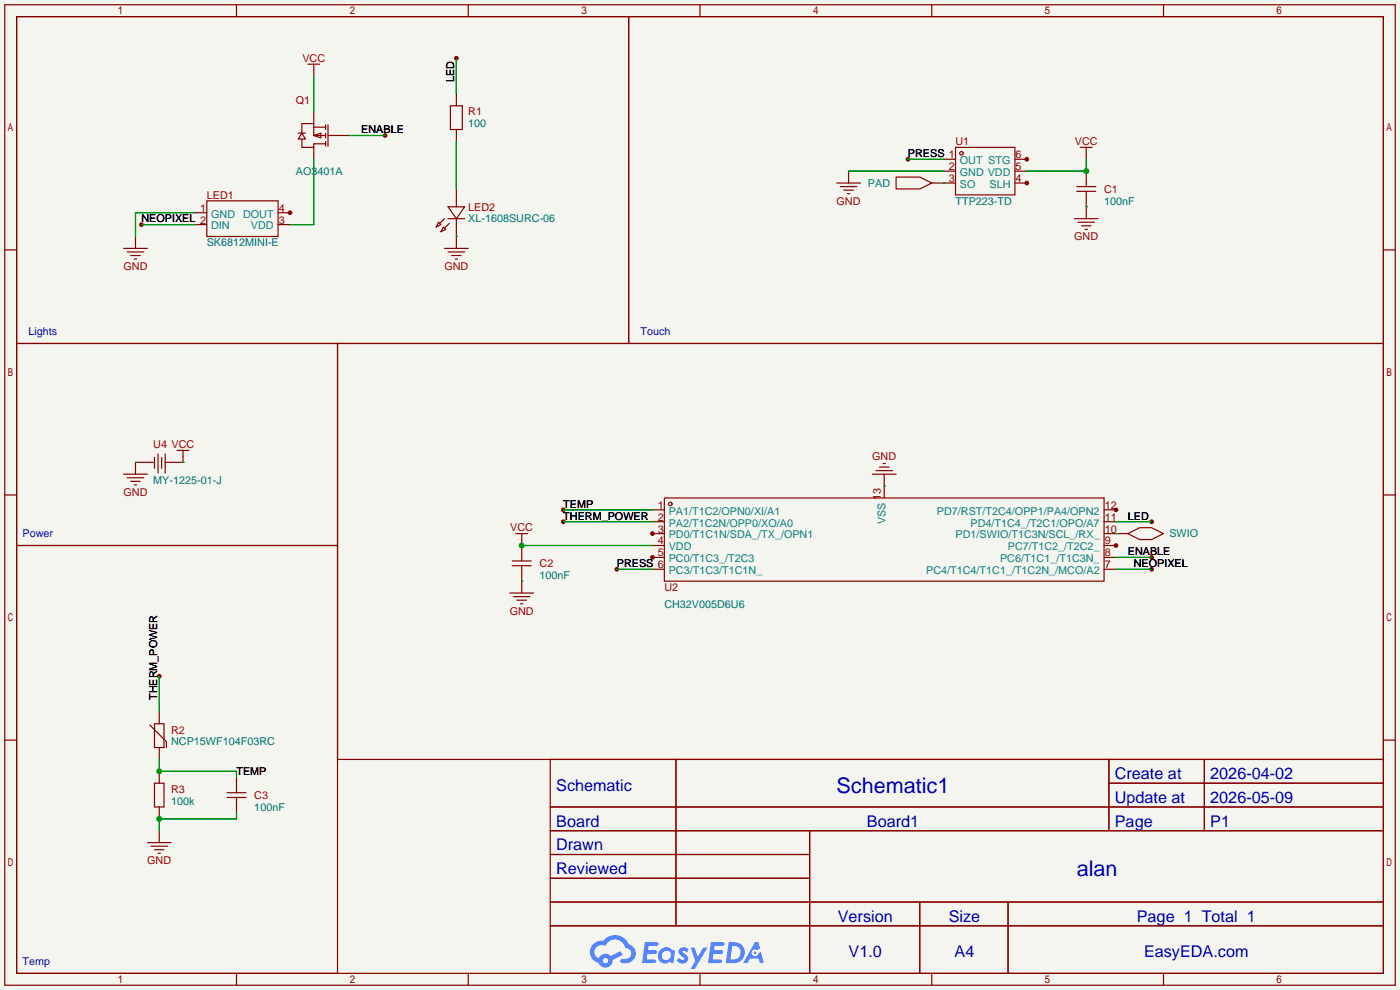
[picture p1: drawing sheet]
<svg xmlns="http://www.w3.org/2000/svg" width="299mm" height="212mm" viewBox="0 0 299 212" stroke-linecap="round" stroke-linejoin="round" font-family="sans-serif">
<path d="M0 0h299.2v211.6h-299.2z" fill="#f5f5f0"/>
<g fill="#850000">
<circle cx="219.5" cy="39.1" r=".51"/>
<circle cx="219.5" cy="34" r=".51"/>
<circle cx="139.4" cy="114" r=".51"/>
<circle cx="139.4" cy="119.1" r=".51"/>
<circle cx="238.5" cy="116.6" r=".51"/>
<circle cx="238.5" cy="109" r=".51"/>
<circle cx="62" cy="45.5" r=".51"/>
<circle cx="194.1" cy="34" r=".51"/>
<circle cx="82.3" cy="29" r=".51"/>
<circle cx="30.2" cy="48" r=".51"/>
<circle cx="131.8" cy="121.7" r=".51"/>
<circle cx="246.1" cy="121.7" r=".51"/>
<circle cx="246.1" cy="119.1" r=".51"/>
<circle cx="97.5" cy="12.4" r=".51"/>
<circle cx="246.1" cy="111.5" r=".51"/>
<circle cx="120.4" cy="109" r=".51"/>
<circle cx="120.4" cy="111.5" r=".51"/>
<circle cx="34" cy="144.5" r=".51"/>
</g>
<g fill="none" stroke="#850000" stroke-width=".25">
<path d="M1 1h297.2v209.6h-297.2zM3.6 3.6h292.1v204.4h-292.1zM50.5 1v2.6M100.1 1v2.6M149.6 1v2.6M199.1 1v2.6M248.7 1v2.6M1 53.4h2.6M295.7 53.4h2.5M1 105.8h2.6M295.7 105.8h2.5M1 158.2h2.6"/>
<path d="M295.7 158.2h2.5M117.6 162.3h178.1v45.7h-178.1zM117.6 172.5h178.1M117.6 177.5h178.1M144.5 162.3v35.6M173 177.5v30.5M237 162.3v15.2M237 167.4h58.7M257.4 162.3v15.2M117.6 182.6h55.4M117.6 192.8h178.1M117.6 187.7h55.4"/>
<path d="M117.6 197.9h178.1M196.6 192.8v15.2M215.4 192.8v15.2M50.5 208v2.6M100.1 208v2.6M149.6 208v2.6M199.1 208v2.6M248.7 208v2.6"/>
</g>
<g fill="#5487ff">
<path d="M145.3 202.7a1.3 1.3 0 0 1 1.9 .3l-.4 .6a.54 .54 0 0 0-.9-.2l.1 .2a1.34 1.34 0 0 1 .9 1.8 1.47 1.47 0 0 1-2.3-.1l.5-.6 .8 .5a.31 .31 0 0 0 .4-.3 .31 .31 0 0 0-.3-.4 1.12 1.12 0 0 1-.7-1.8z"/>
<path d="M147.6 202.5h.9l.6 2 1.2-2h.9l-2.7 4.6h-.9l1-1.7z"/>
<path d="M137.8 201.4h1.7a1.31 1.31 0 0 1 1.2 .2 .4 .4 0 0 1-.3 .5l-1.8 .1-.1 .9h1.6a.4 .4 0 0 1 .4 .4 .4 .4 0 0 1-.5 .4h-1.6l-.2 1.2h1.4a.46 .46 0 0 1 .5 0 .46 .46 0 0 1 .1 .5l-.4 .2h-2.6z"/>
<path d="M151.9 201.4h1.7a1.32 1.32 0 0 1 1.2 .2 .39 .39 0 0 1-.3 .5l-1.8 .1-.1 .9h1.6a.4 .4 0 0 1 .4 .4 .4 .4 0 0 1-.4 .4h-1.7l-.2 1.2h1.4a.46 .46 0 0 1 .5 0 .46 .46 0 0 1 .1 .5l-.4 .2h-2.6z"/>
<path d="M161.3 201.4h.8l.3 1.3-.6 .4a.75 .75 0 0 0-1.1 .3 .75 .75 0 0 0 .5 1 .75 .75 0 0 0 .9-.7l.5-.2 .6 2.3h-.8l-.3-.9h-1.8l-.5 .9h-1z"/>
<path d="M155.7 201.4l-.6 4.4h1.5a2.27 2.27 0 0 0 2.6-2.2 2.27 2.27 0 0 0-2.7-2.2zM156.5 202.1a1.5 1.5 0 0 1 1.8 1.6 1.5 1.5 0 0 1-1.9 1.4h-.3z"/>
<path d="M141.2 203a1.6 1.6 0 0 0-.3 2.3 1.6 1.6 0 0 0 2.3 .2l.7 .3 .3-2.4-.1-.3-.5-.1a1.58 1.58 0 0 0-2.4 0zM141.8 203.5a.98 .98 0 0 1 1.6 .4 .98 .98 0 0 1-1.1 1.3 .94 .94 0 0 1-.9-.7 .94 .94 0 0 1 .4-1z"/>
<path d="M126.8 201.8a2.37 2.37 0 0 0 1.1 4 1.54 1.54 0 0 0 1.8 1 1.54 1.54 0 0 0 1.2-1.6l2.2-1.1-.5-.8-2 1a1.57 1.57 0 0 0-2.7 .5 1.5 1.5 0 0 1-.7-2.1 1.5 1.5 0 0 1 2.2-.5 2.23 2.23 0 0 1 2.3-1.4 2.23 2.23 0 0 1 2 1.8 1.16 1.16 0 0 1 1.2 1.1 1.16 1.16 0 0 1-1.1 1.2h-.7a.47 .47 0 0 0-.5 .4 .47 .47 0 0 0 .4 .5 2.17 2.17 0 0 0 2.5-.9 2.17 2.17 0 0 0-.3-2.7l-.8-.4a3.2 3.2 0 0 0-5.5-.7l-1.1 .1zM128.8 205.3a.6 .6 0 0 1 1.2 0 .6 .6 0 0 1-1.2 0z"/>
<circle cx="161.4" cy="203.6" r=".28"/>
</g>
<g fill="none" stroke="#850000" stroke-width=".25">
<path d="M3.6 3.6h130.8v69.8h-130.8zM65.8 13.7h2.5M67.1 13.7v2.6M134.4 3.6h161.3v69.8h-161.3zM63.8 28.4h1.5M64.5 28.4l.8 1.3h-1.5zM64.5 29.7v1.8h2.6v-.8h2.5M67.1 29l1.5-.6v1.1zM67.1 26.4h-2.6v2M67.1 26.4v2.6h2.5M67.1 23.9v2.5M67.1 31.5v2.5"/>
<path d="M67.1 27.2h2.5M69.6 26.7v1M69.6 28.4v1.1M69.6 30.2v1M70.1 26.7v4.5M70.1 29h4.6M96.3 22.6h2.5v5.1h-2.5zM97.5 20.1v2.5M97.5 27.7v2.5M178.8 39.1h5.1M179.6 39.9h3.5M181.4 36.6v2.5"/>
<path d="M191.5 37.8h5.1l2.5 1.3-2.5 1.3h-5.1zM199.1 39.1h5.1M201.7 34h2.5M201.7 36.6h2.5M204.2 31.5h12.7v10.2h-12.7zM216.9 34h2.6M216.9 36.6h2.6M216.9 39.1h2.6M230.1 39.9h4.1M230.9 31.5h2.5M232.2 31.5v2.5M232.2 36.6v3.3"/>
<path d="M26.4 53.1h5.1M27.2 53.8h3.5M27.9 54.6h2.1M28.7 55.4h.5M29 50.5v2.6M41.7 48h2.5M41.7 45.5h2.5M44.2 42.9h15.2v7.6h-15.2zM59.4 48h2.6M59.4 45.5h2.6M93.7 47.5l.5 .5-1 .5zM94.7 48.5l.5 .5-1 .5z"/>
<path d="M95 53.1h5.1M95 46.7l-1 1.1M95.8 44.2h3.5l-1.8 2.5zM95.8 46.7h3.5M95.8 53.8h3.5M96 47.8l-1 1M96.5 54.6h2.1M97.3 55.4h.5M97.5 40.4v3.8M97.5 46.7v6.4M180.3 40.6h2.1M181.1 41.4h.5"/>
<path d="M229.6 46.7h5.1M230.1 40.9h4.1M230.4 47.5h3.5M231.1 48.3h2.1M231.9 49h.5M232.2 40.9v5.8M3.6 73.4h68.5v43.2h-68.5zM72.1 73.4h223.6v88.9h-223.6zM32.8 98.8h-3.8v2.5M33 97.8v2.3M33.8 97v4.1M34.5 97.8v2.3"/>
<path d="M35.3 97v4.1M37.8 96.3h2.6M39.1 96.3v2.5h-3.8M188 99.8h2M188.7 99.1h.5M3.6 116.6h68.5v91.4h-68.5zM26.4 101.3h5.1M27.2 102.1h3.5M27.9 102.9h2.1M28.7 103.6h.5M109.5 119.9h4M110.2 114h2.6"/>
<path d="M111.5 114v5.9M139.4 109h2.6M139.4 111.5h2.6M139.4 114h2.6M139.4 116.6h2.6M139.4 119.1h2.6M142 106.4h94v17.8h-94zM186.4 101.3h5.1M187.2 100.6h3.6M189 101.3v5.1M236 109h2.5M236 111.5h2.5"/>
<path d="M236 114h5M236 116.6h2.5M236 119.1h2.5M241 114l2.6-1.2h2.5l2.6 1.2-2.6 1.3h-2.5zM109 126.7h5M109.5 120.9h4M109.7 127.5h3.6M110.5 128.3h2M111.3 129h.5M111.5 120.9v5.8M139.4 121.7h2.6M236 121.7h2.5"/>
<path d="M32 154.9l3.6 3.6v1.3M33 154.7h2.1v5.1h-2.1zM34 152.1v2.6M34 159.8v2.5M33 167.4h2.1v5.1h-2.1zM34 164.8v2.6M34 172.5v2.5M34 177.5v2.6M48.5 170.4h4.1M48.5 169.4h4.1M50.5 166.1v3.3M50.5 170.4v3.3"/>
<path d="M31.5 180.1h5.1M32.3 180.8h3.5M33 181.6h2.1M33.8 182.4h.5"/>
<circle cx="205.5" cy="32.8" r=".38"/>
<circle cx="143.3" cy="107.7" r=".38"/>
</g>
<g fill="none" stroke="#009600" stroke-width=".25">
<path d="M67.1 16.3v7.6M97.5 12.4v7.7M67.1 34v14h-5.1M74.7 29h7.6M97.5 30.2v10.2M181.4 36.6h20.3M194.1 34h7.6M201.7 39.1h.1M232.2 34v2.6h-12.7M30.2 48h11.5M41.7 45.5h-12.7v5M97.5 50.5h.1"/>
<path d="M232.2 44.2h.1M29 98.8h.1M39.1 98.8h.1M111.5 116.6h27.9M120.4 111.5h19M120.4 109h19M189 103.9h.1M238.5 114h.1M238.5 119.1h7.6M238.5 111.5h7.6M111.5 124.2h.1M131.8 121.7h7.6"/>
<path d="M238.5 121.7h7.6M34 144.5v7.6M34 162.3v2.5h16.5v1.3M50.5 173.7v1.3h-16.5v2.5"/>
</g>
<g fill="#009600">
<circle cx="232.2" cy="36.6" r=".63"/>
<circle cx="111.5" cy="116.6" r=".63"/>
<circle cx="34" cy="164.8" r=".63"/>
<circle cx="34" cy="175" r=".63"/>
</g>
<g font-size="4.6" fill="#0000c2">
<text x="178.8" y="169.4">Schematic1</text>
<text x="230.1" y="187.2">alan</text>
</g>
<g font-size="3.5" fill="#0000c2">
<text x="238.3" y="166.5">Create at</text>
<text x="258.7" y="166.5">2026-04-02</text>
<text x="118.9" y="169.1">Schematic</text>
<text x="238.3" y="171.6">Update at</text>
<text x="258.7" y="171.6">2026-05-09</text>
<text x="118.9" y="176.7">Board</text>
<text x="185.3" y="176.7">Board1</text>
<text x="238.3" y="176.7">Page</text>
<text x="258.7" y="176.7">P1</text>
<text x="118.9" y="181.8">Drawn</text>
<text x="118.9" y="186.8">Reviewed</text>
<text x="179.1" y="197">Version</text>
<text x="202.8" y="197">Size</text>
<text x="243" y="197">Page 1 Total 1</text>
<text x="181.4" y="204.6">V1.0</text>
<text x="204" y="204.6">A4</text>
<text x="244.5" y="204.6">EasyEDA.com</text>
</g>
<g font-size="2.3" fill="#a90000">
<text x="64.6" y="13.3">VCC</text>
<text x="63.2" y="22.1">Q1</text>
<text x="100.1" y="24.7">R1</text>
<text x="204.2" y="31">U1</text>
<text x="229.7" y="31">VCC</text>
<text x="236" y="41.2">C1</text>
<text x="44.2" y="42.5">LED1</text>
<text x="100.1" y="45">LED2</text>
<text x="178.8" y="43.7">GND</text>
<text x="229.6" y="51.4">GND</text>
<text x="26.4" y="57.7">GND</text>
<text x="95" y="57.7">GND</text>
<text x="32.8" y="95.8">U4 VCC</text>
<text x="186.4" y="98.3">GND</text>
<text x="26.4" y="106">GND</text>
<text x="109.1" y="113.6">VCC</text>
<text x="115.3" y="121.2">C2</text>
<text x="108.9" y="131.4">GND</text>
<text x="142" y="126.3">U2</text>
<text x="36.6" y="156.8">R2</text>
<text x="36.6" y="169.5">R3</text>
<text x="54.4" y="170.7">C3</text>
<text x="31.5" y="184.7">GND</text>
</g>
<g font-size="2.3">
<text x="97.1" y="17.5" transform="rotate(-90 97.1 17.5)">LED</text>
<text x="77.2" y="28.5">ENABLE</text>
<text x="194.1" y="33.6">PRESS 1</text>
<text x="30.2" y="47.5">NEOPIXEL 2</text>
<text x="120.4" y="108.5">TEMP</text>
<text x="120.4" y="111">THERM_POWER</text>
<text x="241" y="111">LED</text>
<text x="241" y="118.7">ENABLE</text>
<text x="131.8" y="121.2">PRESS 6</text>
<text x="242.3" y="121.2">NEOPIXEL</text>
<text x="33.6" y="149.6" transform="rotate(-90 33.6 149.6)">THERM_POWER</text>
<text x="50.5" y="165.7">TEMP</text>
</g>
<g font-size="2.3" fill="#006464">
<text x="100.1" y="27.2">100</text>
<text x="63.2" y="37.4">AO3401A</text>
<text x="185.5" y="39.9">PAD</text>
<text x="100.1" y="47.5">XL-1608SURC-06</text>
<text x="204.2" y="43.7">TTP223-TD</text>
<text x="236" y="43.7">100nF</text>
<text x="44.2" y="52.6">SK6812MINI-E</text>
<text x="32.8" y="103.4">MY-1225-01-J</text>
<text x="249.9" y="114.9">SWIO</text>
<text x="115.3" y="123.7">100nF</text>
<text x="142" y="129.8">CH32V005D6U6</text>
<text x="36.6" y="159.3">NCP15WF104F03RC</text>
<text x="36.6" y="172">100k</text>
<text x="54.4" y="173.3">100nF</text>
</g>
<g font-size="2.3" fill="#008484">
<text x="205.2" y="35.1">OUT STG</text>
<text x="205.2" y="37.6">GND VDD</text>
<text x="205.2" y="40.2">SO</text>
<text x="211.5" y="40.2">SLH</text>
<text x="45.1" y="46.5">GND</text>
<text x="52" y="46.5">DOUT</text>
<text x="45.1" y="49">DIN</text>
<text x="53.6" y="49">VDD</text>
<text x="142.9" y="110">PA1/T1C2/OPN0/XI/A1</text>
<text x="142.9" y="112.5">PA2/T1C2N/OPP0/XO/A0</text>
<text x="189.3" y="112" transform="rotate(-90 189.3 112)">VSS</text>
<text x="200.2" y="110">PD7/RST/T2C4/OPP1/PA4/OPN2</text>
<text x="207.4" y="112.5">PD4/T1C4_/T2C1/OPO/A7</text>
<text x="142.9" y="115.1">PD0/T1C1N/SDA_/TX_/OPN1</text>
<text x="142.9" y="117.6">VDD</text>
<text x="204.2" y="115.1">PD1/SWIO/T1C3N/SCL_/RX_</text>
<text x="215.4" y="117.6">PC7/T1C2_/T2C2_</text>
<text x="142.9" y="120.2">PC0/T1C3_/T2C3</text>
<text x="142.9" y="122.7">PC3/T1C3/T1C1N_</text>
<text x="197.9" y="122.7">PC4/T1C4/T1C1_/T1C2N_/MCO/A2</text>
<text x="213.7" y="120.2">PC6/T1C1_/T1C3N_</text>
</g>
<g font-size="2.3" fill="#840000">
<text x="217" y="33.8">6</text>
<text x="202.8" y="36.3">2</text>
<text x="202.8" y="38.9">3</text>
<text x="217" y="38.9">4</text>
<text x="217" y="36.3">5</text>
<text x="42.8" y="45.2">1</text>
<text x="59.6" y="47.8">3</text>
<text x="59.6" y="45.2">4</text>
<text x="188.3" y="106.9" transform="rotate(-90 188.3 106.9)">13</text>
<text x="140.6" y="108.7">1</text>
<text x="140.6" y="111.3">2</text>
<text x="140.6" y="113.8">3</text>
<text x="236.1" y="113.8">10</text>
<text x="236.1" y="111.3">11</text>
<text x="236.1" y="108.7">12</text>
<text x="140.6" y="116.4">4</text>
<text x="140.6" y="118.9">5</text>
<text x="236.1" y="118.9">8</text>
<text x="236.1" y="116.4">9</text>
<text x="236.1" y="121.4">7</text>
</g>
<g font-size="2.3" fill="#0000c2">
<text x="6.1" y="71.7">Lights</text>
<text x="136.9" y="71.7">Touch</text>
<text x="4.8" y="114.9">Power</text>
<text x="4.8" y="206.3">Temp</text>
</g>
</svg>
